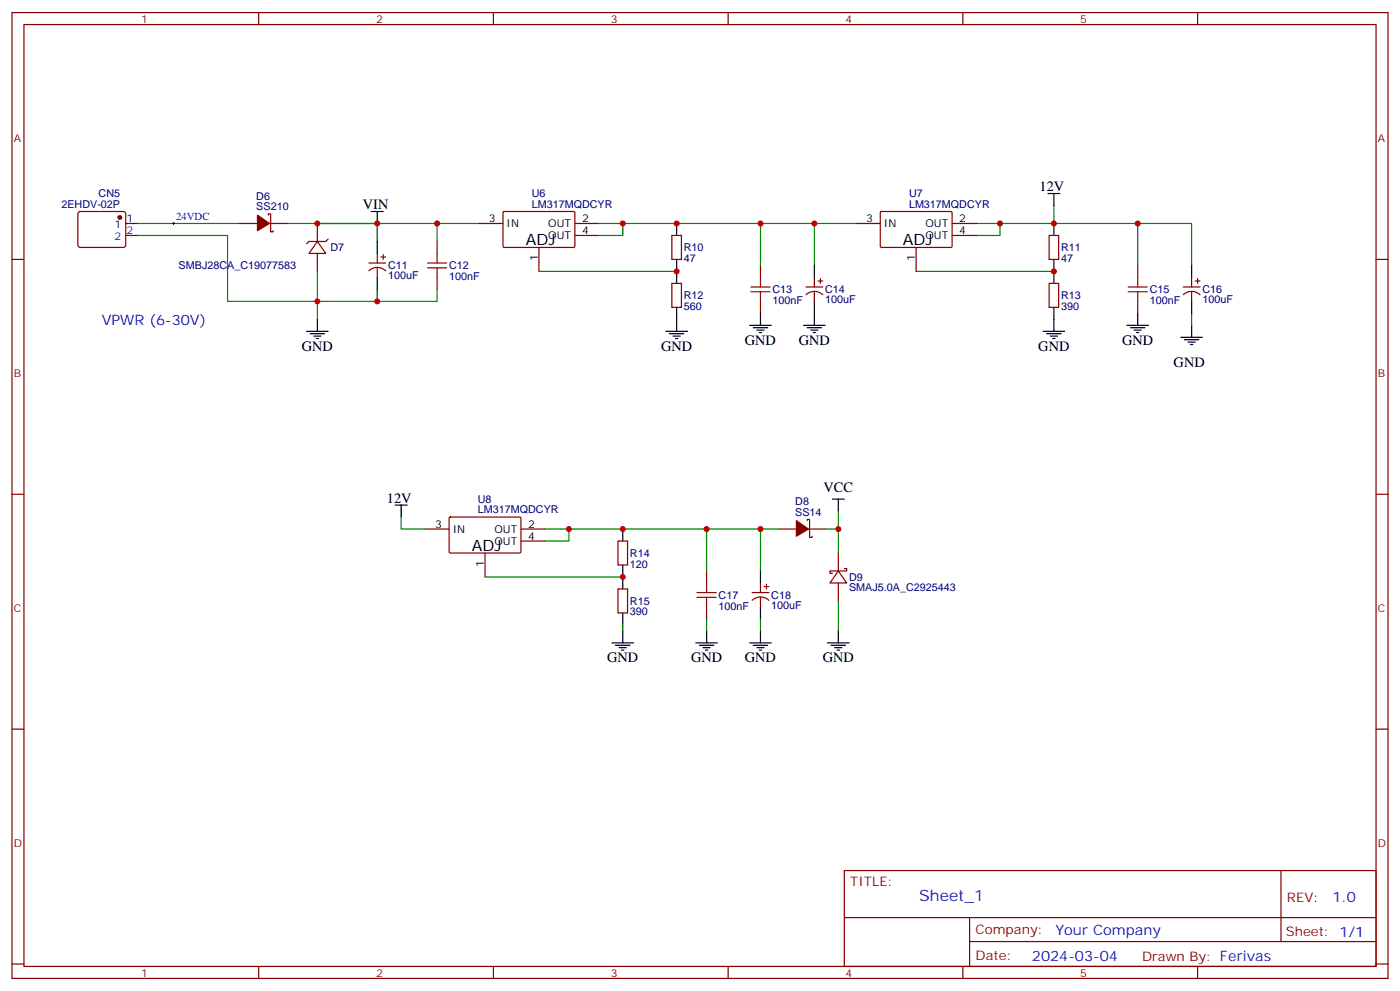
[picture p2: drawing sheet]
<svg xmlns="http://www.w3.org/2000/svg" width="412mm" height="292mm" viewBox="0 0 412 292" stroke-linecap="round" stroke-linejoin="round" font-family="sans-serif">
<g fill="none" stroke="#870000" stroke-width=".35">
<path d="M3.5 3.7h405.4v284.3h-405.4zM7.1 7.2h398.2v277.3h-398.2zM76.2 3.7v3.5M145.3 3.7v3.5M214.5 3.7v3.5M283.6 3.7v3.5M352.8 3.7v3.5M3.5 76.4h3.6M23.2 62.5l.4-.2h12.7l.5 .2 .2 .5v9.4l-.7 .4h-12.9l-.5-.7v-9.1zM37 65.8h3.6M37 69.3h3.6M70.6 65.8h5.2"/>
<path d="M79 63.3v-.3h.7v5.3h.7v-.4M79.4 65.8h5.3M93.5 71.1l2.5 3.5h-5zM93.5 65.8v5.3M93.5 74.6v5.3M96.7 70.4l-.7 .7h-5l-.7 .7M108.7 77.4h4.9M108.7 79.7a3.5 3.5 0 0 1 4.9 0M111.1 74.6v2.8M111.1 78.8v2.9M112.2 75.7h1.4M112.9 75v1.4"/>
<path d="M128.8 71.1v3.5M141.1 65.8h7.1M148.2 62.4l.3-.1h20.7l.1 .3v10.1l-.3 .1h-20.7l-.1-.3zM158.7 72.8v7.1M169.3 65.8h7.1M169.3 69.3h7.1M197.9 69.3h2.8v7.1h-2.8zM224 78.1v3.6M252.2 65.8h7.1M259.3 62.4l.3-.1h20.7l.2 .3-.1 10.1-.3 .1h-20.6l-.2-.3zM269.9 72.8v7.1M280.5 65.8h7"/>
<path d="M280.5 69.3h7M309 69.3h2.9v7.1h-2.9zM335.1 78.1v3.6M405.3 76.4h3.6M128.8 81.7v3.5M197.9 83.4h2.8v7.1h-2.8zM224 88.7v3.6M237.4 84.5h5M237.5 86.8a3.5 3.5 0 0 1 4.9 0M239.9 81.7v2.8M239.9 85.9v2.8M240.9 82.7h1.5"/>
<path d="M241.7 82v1.4M309 83.4h2.9v7.1h-2.9zM335.1 88.7v3.6M348.5 84.5h5M348.6 86.8a3.5 3.5 0 0 1 4.9 0M351 81.7v2.8M351 85.9v2.8M352.1 82.7h1.4M352.8 82v1.4M3.5 145.5h3.6M125.2 155.8h7.1M132.3 152.4l.3-.2 20.7 .1 .2 .3-.1 10-.3 .2h-20.6l-.2-.3z"/>
<path d="M153.5 159.3h7M153.5 155.8h7M182 159.3h2.9v7h-2.9zM229.3 155.8h5.3M237.8 153.3v-.4h.7v5.3h.7v-.3M238.1 155.8h5.3M405.3 145.5h3.6M142.9 162.8v7.1M182 173.4h2.9v7h-2.9zM208.1 168.1v3.5M208.1 178.7v3.5M221.5 174.4h5"/>
<path d="M221.6 176.7a3.5 3.5 0 0 1 4.9 .1M224 171.6v2.8M224 175.9v2.8M225.1 172.7h1.4M225.8 172v1.4M246.9 168.1l2.5 3.5h-4.9zM246.9 162.8v5.3M246.9 171.6v5.3M248.7 167.4h.7v.7h-4.9v.7h.7M3.5 214.7h3.6M405.3 214.7h3.6M248.7 256.3h156.6v28.2h-156.6z"/>
<path d="M377.3 256.3v20.9M248.7 270.1h156.5M285.6 277.2h119.6M285.6 270.1v14.2M3.5 283.8h3.6M76.2 284.5v3.5M145.3 284.5v3.5M214.5 284.5v3.5M283.6 284.5v3.5M352.8 284.5v3.5M405.3 283.8h3.6"/>
</g>
<g fill="none" stroke="#008700" stroke-width=".35">
<path d="M40.6 69.3h26.4v19.4h44.1v-3.5M40.6 65.8h30M84.7 65.8h26.4v5.3M93.5 79.9v14.1M93.5 65.8h47.6M128.8 65.8v5.3M158.7 79.9h40.6M176.4 69.3h7v-3.5h40.6v12.3M176.4 65.8h7M224 65.8h15.9v12.3M239.9 65.8h12.3M269.9 79.9h40.5"/>
<path d="M287.5 65.8h7.1M310.4 60.5v5.3h-15.8v3.5h-7.1M310.4 65.8h24.7v12.3M335.1 65.8h15.9v12.3M128.8 85.2v3.5h-17.7M351 92.3v3.5M118.2 152.2v3.6h7M160.5 159.3h7.1v-3.5h40.5v12.3M160.5 155.8h7.1M208.1 155.8h15.9v12.3M224 155.8h5.3M246.9 150.5v5.3h-3.5"/>
<path d="M246.9 155.8v7M142.9 169.9h40.5M246.9 176.9v8.8M183.4 184v1.7M208.1 182.2v3.5M224 182.2v3.5"/>
</g>
<g fill="none" stroke="#000" stroke-width=".35">
<path d="M308.7 57h3.5M310.4 57v3.5M109.4 62.3h3.5M111.1 62.3v3.5M111.1 71.1v3.5M199.3 65.8v3.5M199.3 76.4v7M239.9 78.1v3.6M310.4 65.8v3.5M310.4 76.4v7M351 78.1v3.6M90.3 97.5h6.4"/>
<path d="M91.4 98.2h4.2M92.4 99h2.1M93.1 99.7h.7M93.5 94v3.5M111.1 81.7v3.5M196.1 97.5h6.4M197.2 98.2h4.2M198.3 99h2.1M199 99.7h.7M199.3 90.5v7M220.8 95.8h6.4M221.9 96.5h4.2"/>
<path d="M223 97.2h2.1M223.7 97.9h.7M224 92.3v3.5M236.7 95.8h6.4M237.8 96.5h4.2M238.8 97.2h2.1M239.5 97.9h.7M239.9 88.7v7.1M307.3 97.5h6.3M308.3 98.2h4.3M309.4 99h2.1M310.1 99.7h.7"/>
<path d="M310.4 90.5v7M332 95.8h6.3M333 96.5h4.3M334.1 97.2h2.1M334.8 97.9h.7M335.1 92.3v3.5M347.8 99.3h6.4M351 88.7v3.6M351 95.8v3.5M348.9 100h4.2M350 100.7h2.1M350.7 101.4h.7"/>
<path d="M116.4 148.7h3.5M118.2 148.7v3.5M183.4 155.8v3.5M245.2 146.9h3.5M246.9 146.9v3.6M183.4 166.3v7.1M224 168.1v3.5M224 178.7v3.5M180.3 189.3h6.3M181.3 190h4.3M182.4 190.7h2.1M183.1 191.4h.7"/>
<path d="M183.4 180.4v3.6M183.4 185.7v3.6M205 189.3h6.3M206 190h4.3M207.1 190.7h2.1M207.8 191.4h.7M208.1 185.7v3.6M220.8 189.3h6.4M221.9 190h4.2M223 190.7h2.1M223.7 191.4h.7M224 185.7v3.6"/>
<path d="M243.8 189.3h6.3M244.8 190h4.3M245.9 190.7h2.1M246.6 191.4h.7M246.9 185.7v3.6"/>
</g>
<g fill="#870000" stroke="#870000" stroke-width=".35">
<path d="M75.8 63.3l3.6 2.5-3.6 2.1z"/>
<path d="M234.6 153.3l3.5 2.5-3.5 2.1z"/>
<circle cx="35.3" cy="64" r=".53"/>
</g>
<g fill="none" stroke="#a10000" stroke-width=".35">
<path d="M125.9 77.4h5.7M125.9 78.8h5.7M128.8 74.6v2.8M128.8 78.8v2.9M221.2 84.5h5.6M221.2 85.9h5.6M224 81.7v2.8M224 85.9v2.8M332.3 84.5h5.7M332.3 85.9h5.7M335.1 81.7v2.8M335.1 85.9v2.8"/>
<path d="M205.3 174.4h5.7M205.3 175.9h5.7M208.1 171.6v2.8M208.1 175.9v2.8"/>
</g>
<path d="M50.8 65.8h.7M51.2 65.4v.7" fill="none" stroke="#000" stroke-width=".29"/>
<g fill="#c00">
<circle cx="93.5" cy="88.7" r=".88"/>
<circle cx="93.5" cy="65.8" r=".88"/>
<circle cx="111.1" cy="65.8" r=".88"/>
<circle cx="167.6" cy="155.8" r=".88"/>
<circle cx="208.1" cy="155.8" r=".88"/>
<circle cx="199.3" cy="79.9" r=".88"/>
<circle cx="239.9" cy="65.8" r=".88"/>
<circle cx="199.3" cy="65.8" r=".88"/>
<circle cx="224" cy="65.8" r=".88"/>
<circle cx="183.4" cy="65.8" r=".88"/>
<circle cx="310.4" cy="79.9" r=".88"/>
<circle cx="294.6" cy="65.8" r=".88"/>
<circle cx="335.1" cy="65.8" r=".88"/>
<circle cx="310.4" cy="65.8" r=".88"/>
<circle cx="224" cy="155.8" r=".88"/>
<circle cx="183.4" cy="155.8" r=".88"/>
<circle cx="183.4" cy="169.9" r=".88"/>
<circle cx="111.1" cy="88.7" r=".88"/>
<circle cx="128.8" cy="65.8" r=".88"/>
<circle cx="246.9" cy="155.8" r=".88"/>
</g>
<g font-size="4.6">
<text x="154.9" y="72.1">ADJ</text>
<text x="266" y="72.1">ADJ</text>
<text x="139" y="162.1">ADJ</text>
</g>
<text font-size="4.6" fill="#00f" x="270.8" y="265.3">Sheet_1</text>
<g font-size="4.2">
<text x="306.2" y="56.3">12V</text>
<text x="106.9" y="61.6">VIN</text>
<text x="219.4" y="101.4">GND</text>
<text x="235.3" y="101.4">GND</text>
<text x="330.6" y="101.4">GND</text>
<text x="88.9" y="103.2">GND</text>
<text x="194.7" y="103.2">GND</text>
<text x="305.9" y="103.2">GND</text>
<text x="345.7" y="108.1">GND</text>
<text x="113.9" y="148">12V</text>
<text x="242.6" y="144.8">VCC</text>
<text x="178.9" y="194.9">GND</text>
<text x="203.6" y="194.9">GND</text>
<text x="219.4" y="194.9">GND</text>
<text x="242.4" y="194.9">GND</text>
</g>
<g font-size="4.2" fill="#00f">
<text x="30" y="95.8">VPWR (6-30V)</text>
<text x="392.5" y="265.6">1.0</text>
<text x="310.9" y="275.1">Your Company</text>
<text x="304" y="282.9">2024-03-04</text>
</g>
<g font-size="3.9" fill="#800">
<text x="250.5" y="260.9">TITLE:</text>
<text x="379.1" y="265.6">REV:</text>
<text x="287.4" y="275.1">Company:</text>
<text x="378.7" y="275.7">Sheet: 1/1</text>
<text x="287.4" y="282.8">Date:</text>
<text x="336.4" y="282.8">Drawn By: Ferivas</text>
</g>
<g font-size="3.2" fill="#800">
<text x="41.6" y="6.7">1</text>
<text x="110.8" y="6.7">2</text>
<text x="179.9" y="6.7">3</text>
<text x="249.1" y="6.7">4</text>
<text x="318.2" y="6.7">5</text>
<text x="4.1" y="41.8">A</text>
<text x="405.9" y="41.8">A</text>
<text x="4.1" y="110.9">B</text>
<text x="405.9" y="110.9">B</text>
<text x="4.1" y="180.1">C</text>
<text x="405.9" y="180.1">C</text>
<text x="4.1" y="249.2">D</text>
<text x="405.9" y="249.2">D</text>
<text x="41.6" y="287.5">1</text>
<text x="110.8" y="287.5">2</text>
<text x="179.9" y="287.5">3</text>
<text x="249.1" y="287.5">4</text>
<text x="318.2" y="287.5">5</text>
</g>
<g font-size="3.2" fill="#000080">
<text x="29" y="58">CN5</text>
<text x="75.5" y="58.7">D6</text>
<text x="156.6" y="58">U6</text>
<text x="267.8" y="58">U7</text>
<text x="18.1" y="61.2">2EHDV-02P</text>
<text x="75.5" y="61.9">SS210</text>
<text x="156.6" y="61.2">LM317MQDCYR</text>
<text x="267.8" y="61.2">LM317MQDCYR</text>
<text x="97.4" y="73.9">D7</text>
<text x="201.4" y="77.2">47</text>
<text x="201.4" y="74">R10</text>
<text x="312.6" y="77.2">47</text>
<text x="312.6" y="74">R11</text>
<text x="52.6" y="79.2">SMBJ28CA_C19077583</text>
<text x="114.3" y="82.3">100uF</text>
<text x="114.3" y="79.3">C11</text>
<text x="132.3" y="82.5">100nF</text>
<text x="132.3" y="79.3">C12</text>
<text x="201.4" y="88">R12</text>
<text x="227.5" y="89.5">100nF</text>
<text x="227.5" y="86.3">C13</text>
<text x="243.1" y="89.3">100uF</text>
<text x="243.1" y="86.4">C14</text>
<text x="312.6" y="88">R13</text>
<text x="338.7" y="89.5">100nF</text>
<text x="338.7" y="86.3">C15</text>
<text x="354.2" y="89.3">100uF</text>
<text x="354.2" y="86.4">C16</text>
<text x="201.4" y="91.2">560</text>
<text x="312.6" y="91.2">390</text>
<text x="140.8" y="148">U8</text>
<text x="234.3" y="148.6">D8</text>
<text x="140.8" y="151.2">LM317MQDCYR</text>
<text x="234.3" y="151.9">SS14</text>
<text x="185.6" y="167.2">120</text>
<text x="185.6" y="163.9">R14</text>
<text x="250.1" y="174">SMAJ5.0A_C2925443</text>
<text x="250.1" y="171">D9</text>
<text x="185.6" y="178">R15</text>
<text x="211.7" y="179.5">100nF</text>
<text x="211.7" y="176.3">C17</text>
<text x="227.2" y="179.3">100uF</text>
<text x="227.2" y="176.3">C18</text>
<text x="185.6" y="181.2">390</text>
</g>
<g font-size="3.2" fill="#00f">
<text x="37.2" y="65.4">1</text>
<text x="51.9" y="64.9">24VDC</text>
<text x="33.7" y="67.2">1</text>
<text x="33.7" y="70.7">2</text>
<text x="37.2" y="69">2</text>
</g>
<g font-size="3.2">
<text x="144" y="65.4">3</text>
<text x="171.4" y="65.4">2</text>
<text x="255.2" y="65.4">3</text>
<text x="282.6" y="65.4">2</text>
<text x="149.2" y="66.9">IN</text>
<text x="161.5" y="70.4">OUT</text>
<text x="161.5" y="66.9">OUT</text>
<text x="171.4" y="69">4</text>
<text x="260.3" y="66.9">IN</text>
<text x="272.6" y="70.4">OUT</text>
<text x="272.6" y="66.9">OUT</text>
<text x="282.6" y="69">4</text>
<text x="158.4" y="77" transform="rotate(-90 158.4 77)">1</text>
<text x="269.5" y="77" transform="rotate(-90 269.5 77)">1</text>
<text x="128.2" y="155.4">3</text>
<text x="155.6" y="155.4">2</text>
<text x="133.3" y="156.8">IN</text>
<text x="145.6" y="160.3">OUT</text>
<text x="145.6" y="156.8">OUT</text>
<text x="155.6" y="158.9">4</text>
<text x="142.5" y="166.9" transform="rotate(-90 142.5 166.9)">1</text>
</g>
</svg>
